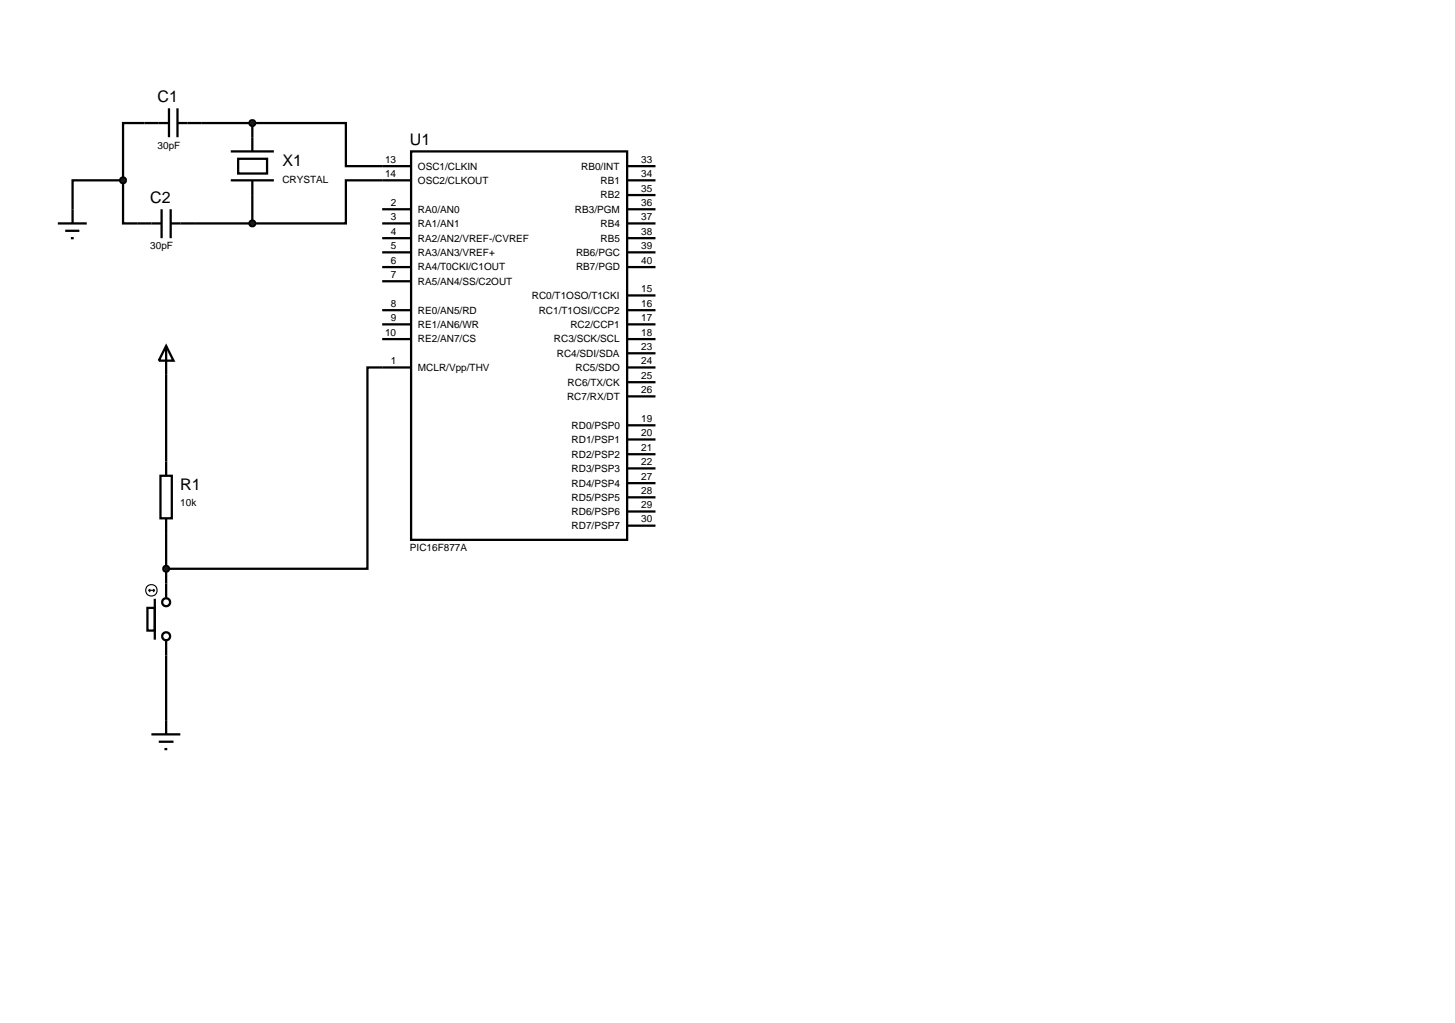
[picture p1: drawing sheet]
<svg xmlns="http://www.w3.org/2000/svg" width="257mm" height="180mm" viewBox="0 0 257 180" stroke-linecap="round" stroke-linejoin="round" font-family="sans-serif">
<g fill="none" stroke="#000" stroke-width=".4">
<path d="M21.7 31.8v7.6h2.5M21.7 31.8h-8.9v5.1M25.5 21.7h-3.8v10.1M34.4 39.4h10.1M35.6 21.7h8.9M40.7 31.8h7.6M40.7 26.7h7.6M42 28h5.1v2.6h-5.1zM44.5 21.7h16.5v7.6h11.5M44.5 21.7v5M44.5 31.8v7.6M67.4 39.4h5.1"/>
<path d="M67.4 36.9h5.1M72.5 26.7h38.1v68.5h-38.1zM72.5 31.8h-11.5v7.6h-16.5M110.6 39.4h5M110.6 36.9h5M110.6 29.3h5M110.6 31.8h5M110.6 34.4h5M67.4 42h5.1M67.4 47.1h5.1M67.4 49.6h5.1M67.4 54.7h5.1"/>
<path d="M67.4 57.2h5.1M67.4 59.8h5.1M67.4 44.5h5.1M110.6 42h5M110.6 47.1h5M110.6 54.7h5M110.6 57.2h5M110.6 59.8h5M110.6 44.5h5M110.6 52.1h5M29.3 66.1v17.8M72.5 64.8h-7.7v35.5h-35.5"/>
<path d="M110.6 75h5M110.6 77.5h5M110.6 69.9h5M110.6 67.4h5M110.6 64.8h5M110.6 62.3h5M28.3 83.9h2v7.5h-2zM29.3 91.4v14M110.6 92.7h5M110.6 90.2h5M110.6 87.7h5M110.6 85.2h5"/>
<path d="M110.6 82.6h5M110.6 80.1h5M26 107.2h1.3v4h-1.3zM27.3 105.6v7.2M29.3 113v16.5M26.7 129.5h5.1M28 130.8h2.6M29 132.1h.5"/>
<circle cx="29.3" cy="112.2" r=".7"/>
<circle cx="29.3" cy="106.2" r=".7"/>
</g>
<g fill="none" stroke="#000" stroke-width=".2">
<path d="M26.2 104.1h1.1M26.2 104.1l.3 .3M26.5 103.9l-.3 .2M27 103.9l.3 .2M27.3 104.1l-.3 .3"/>
<circle cx="26.7" cy="104.1" r="1.01"/>
</g>
<path d="M28.9 100l.4-.2-.5 .5zM29.3 99.8l.4 .2 .1 .3zM29.3 100.8l.5-.5-.2 .4zM28.8 100.3l.5 .5-.3-.1z" fill="#004000" stroke="#000" stroke-width=".4"/>
<path d="M29.3 99.8l.5 .5-.5 .5-.5-.5z" fill="#004000"/>
<path d="M29.8 19.1v5.1M31.3 19.1v5.1M24.2 39.4h4.3M25.5 21.7h4.3M28.5 36.9v5.1M30.1 36.9v5.1M30.1 39.4h4.3M31.3 21.7h4.3" fill="none" stroke="#000" stroke-width=".4"/>
<g fill="#004000" stroke="#000" stroke-width=".4">
<path d="M44.1 21.4l.4-.2-.5 .5zM44.5 21.2l.4 .2 .1 .3zM44.5 22.2l.5-.5-.1 .3zM44 21.7l.5 .5-.3-.1z"/>
<path d="M44.1 39.1l.4-.2-.5 .5zM44.5 38.9l.4 .2 .1 .3zM44.5 39.9l.5-.5-.1 .3zM44 39.4l.5 .5-.3-.1z"/>
</g>
<g fill="#004000">
<path d="M44 21.7l.5-.5 .5 .5-.5 .5z"/>
<path d="M44 39.4l.5-.5 .5 .5-.5 .5z"/>
</g>
<path d="M10.2 39.4h5.1M12.8 36.9v2.5M11.5 40.7h2.5M12.5 42h.5" fill="none" stroke="#000" stroke-width=".4"/>
<path d="M21.3 31.5l.4-.2-.5 .5zM21.7 31.3l.4 .2 .1 .3zM21.7 32.3l.5-.5-.1 .3zM21.2 31.8l.5 .5-.3-.1z" fill="#004000" stroke="#000" stroke-width=".4"/>
<path d="M21.7 31.3l.5 .5-.5 .5-.5-.5z" fill="#004000"/>
<path d="M29.3 61l1.3 2.6h-2.6zM29.3 61v5.1" fill="none" stroke="#000" stroke-width=".4"/>
<g font-size="2.8">
<text x="27.8" y="18">C1</text>
<text x="49.8" y="29.3">X1</text>
<text x="72.3" y="25.6">U1</text>
<text x="26.5" y="35.8">C2</text>
<text x="31.8" y="86.5">R1</text>
</g>
<g font-size="1.8">
<text x="27.8" y="26.2">30pF</text>
<text x="67.9" y="28.7">13</text>
<text x="73.7" y="29.9">OSC1/CLKIN</text>
<text x="102.5" y="29.9">RB0/INT</text>
<text x="113.1" y="28.7">33</text>
<text x="49.8" y="32.2">CRYSTAL</text>
<text x="67.9" y="31.2">14</text>
<text x="73.7" y="32.4">OSC2/CLKOUT</text>
<text x="105.9" y="35">RB2</text>
<text x="105.9" y="32.4">RB1</text>
<text x="113.1" y="33.8">35</text>
<text x="113.1" y="31.2">34</text>
<text x="68.9" y="36.3">2</text>
<text x="68.9" y="38.8">3</text>
<text x="68.9" y="41.4">4</text>
<text x="73.7" y="37.5">RA0/AN0</text>
<text x="73.7" y="40">RA1/AN1</text>
<text x="101.4" y="37.5">RB3/PGM</text>
<text x="105.9" y="40">RB4</text>
<text x="113.1" y="41.4">38</text>
<text x="113.1" y="38.8">37</text>
<text x="113.1" y="36.3">36</text>
<text x="26.5" y="44">30pF</text>
<text x="68.9" y="46.5">6</text>
<text x="68.9" y="43.9">5</text>
<text x="73.7" y="42.6">RA2/AN2/VREF-/CVREF</text>
<text x="73.7" y="47.7">RA4/T0CKI/C1OUT</text>
<text x="73.7" y="45.1">RA3/AN3/VREF+</text>
<text x="101.6" y="47.7">RB7/PGD</text>
<text x="101.6" y="45.1">RB6/PGC</text>
<text x="105.9" y="42.6">RB5</text>
<text x="113.1" y="46.5">40</text>
<text x="113.1" y="43.9">39</text>
<text x="68.9" y="49">7</text>
<text x="73.7" y="50.2">RA5/AN4/SS/C2OUT</text>
<text x="93.8" y="52.7">RC0/T1OSO/T1CKI</text>
<text x="113.1" y="51.5">15</text>
<text x="67.9" y="59.2">10</text>
<text x="68.9" y="54.1">8</text>
<text x="68.9" y="56.6">9</text>
<text x="73.7" y="55.3">RE0/AN5/RD</text>
<text x="73.7" y="57.8">RE1/AN6/WR</text>
<text x="95" y="55.3">RC1/T1OSI/CCP2</text>
<text x="100.6" y="57.8">RC2/CCP1</text>
<text x="113.1" y="54.1">16</text>
<text x="113.1" y="56.6">17</text>
<text x="113.1" y="59.2">18</text>
<text x="68.9" y="64.2">1</text>
<text x="73.7" y="60.4">RE2/AN7/CS</text>
<text x="73.7" y="65.4">MCLR/Vpp/THV</text>
<text x="97.7" y="60.4">RC3/SCK/SCL</text>
<text x="98.2" y="62.9">RC4/SDI/SDA</text>
<text x="101.5" y="65.4">RC5/SDO</text>
<text x="113.1" y="64.2">24</text>
<text x="113.1" y="61.7">23</text>
<text x="100" y="70.5">RC7/RX/DT</text>
<text x="100.1" y="68">RC6/TX/CK</text>
<text x="113.1" y="69.3">26</text>
<text x="113.1" y="66.8">25</text>
<text x="100.8" y="75.6">RD0/PSP0</text>
<text x="113.1" y="74.4">19</text>
<text x="113.1" y="76.9">20</text>
<text x="100.8" y="78.1">RD1/PSP1</text>
<text x="100.8" y="83.2">RD3/PSP3</text>
<text x="100.8" y="80.7">RD2/PSP2</text>
<text x="113.1" y="82">22</text>
<text x="113.1" y="79.5">21</text>
<text x="31.8" y="89.3">10k</text>
<text x="100.8" y="88.3">RD5/PSP5</text>
<text x="100.8" y="85.8">RD4/PSP4</text>
<text x="113.1" y="89.6">29</text>
<text x="113.1" y="87.1">28</text>
<text x="113.1" y="84.6">27</text>
<text x="100.8" y="93.3">RD7/PSP7</text>
<text x="100.8" y="90.8">RD6/PSP6</text>
<text x="113.1" y="92.1">30</text>
<text x="72.3" y="97.2">PIC16F877A</text>
</g>
</svg>
